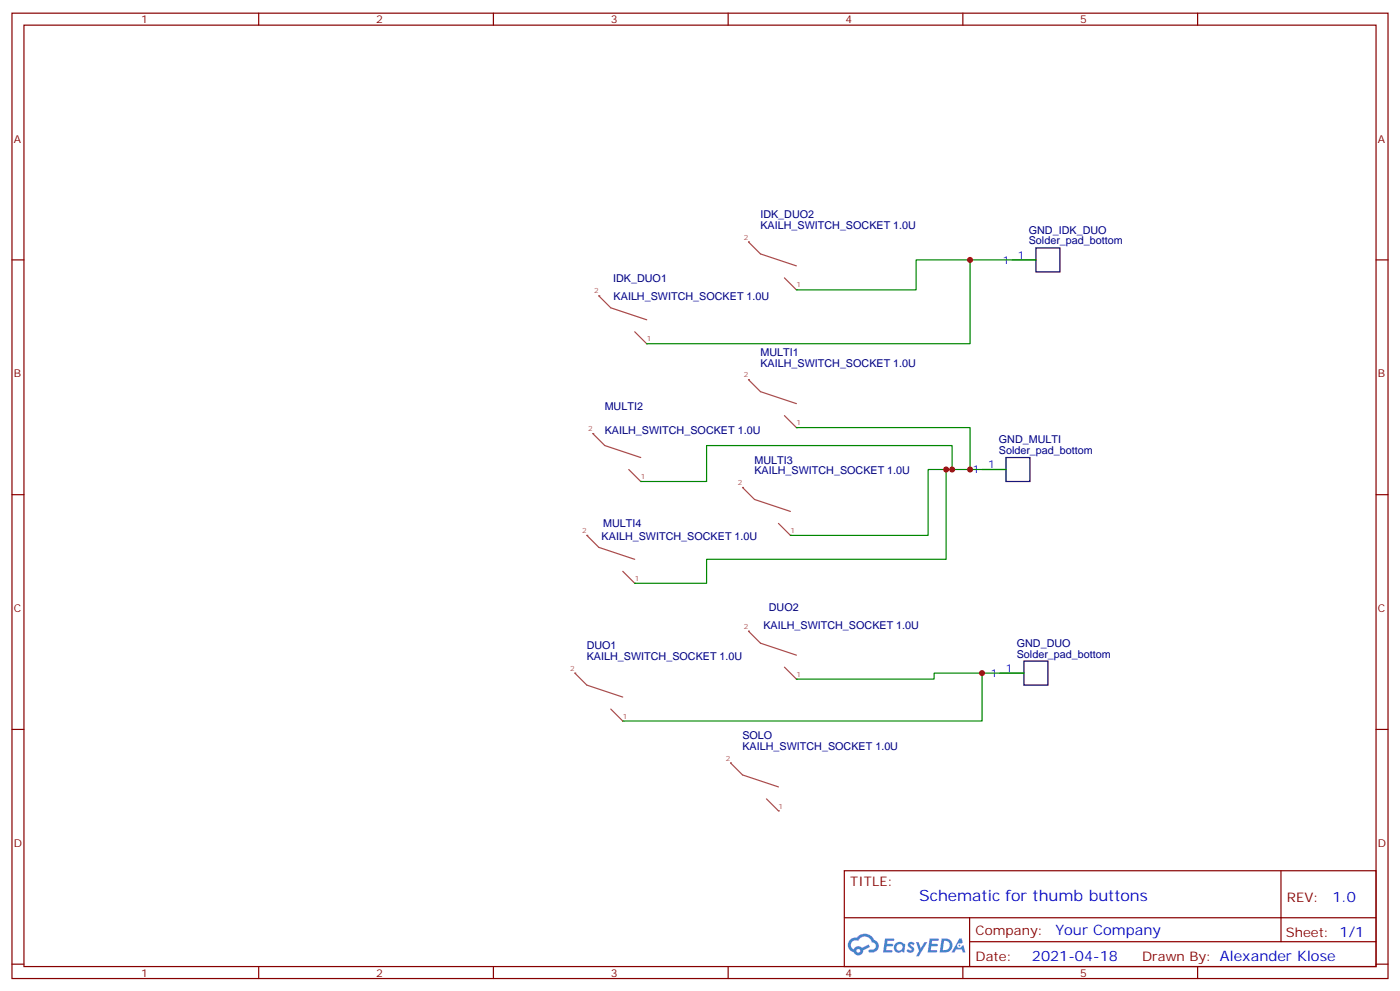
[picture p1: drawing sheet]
<svg xmlns="http://www.w3.org/2000/svg" width="412mm" height="292mm" viewBox="0 0 412 292" stroke-linecap="round" stroke-linejoin="round" font-family="sans-serif">
<g fill="none" stroke="#870000" stroke-width=".35">
<path d="M3.5 3.9h405.4v284.3h-405.4zM7.1 7.4h398.2v277.3h-398.2zM76.2 3.9v3.5M145.3 3.9v3.5M214.5 3.9v3.5M283.6 3.9v3.5M352.8 3.9v3.5M3.5 76.6h3.6M405.3 76.6h3.6M3.5 145.7h3.6M405.3 145.7h3.6M3.5 214.8h3.6"/>
<path d="M405.3 214.8h3.6M248.7 256.5h156.6v28.2h-156.6zM377.3 256.5v20.9M248.7 270.3h156.5M285.6 277.4h119.6M285.6 270.3v14.1M3.5 284h3.6M76.2 284.7v3.5M145.3 284.7v3.5M214.5 284.7v3.5M283.6 284.7v3.5M352.8 284.7v3.5"/>
<path d="M405.3 284h3.6"/>
</g>
<g fill="#5487ff">
<path d="M267.7 277.6a1.22 1.22 0 0 1 1.7 .3l-.4 .6a.47 .47 0 0 0-.3-.4 .47 .47 0 0 0-.5 .2l.1 .2a1.14 1.14 0 0 1 .8 1.8 1.14 1.14 0 0 1-1.9-.1l-.2-.1 .5-.6 .7 .4a.29 .29 0 0 0 .3-.2 .29 .29 0 0 0-.2-.3 1.04 1.04 0 0 1-.6-1.8z"/>
<path d="M260.7 276.4h2.4l.3 .2-.2 .5h-1.8l-.1 .9h1.5l.3 .4-.3 .3h-1.6l-.2 1.1 1.7 .1 .2 .3-.2 .3-2.6 .1z"/>
<path d="M273.8 276.4h2.4l.3 .2-.1 .5h-1.8l-.2 .9h1.6l.3 .4-.4 .3h-1.6l-.1 1.1 1.7 .1 .2 .3-.2 .3h-2.6z"/>
<path d="M282.6 276.4h.7l.3 1.3-.6 .3a.69 .69 0 0 0-1 .2 .69 .69 0 0 0 .4 1 .69 .69 0 0 0 .9-.6l.5-.3 .6 2.2h-.8l-.2-.8h-1.8l-.5 .8h-.8z"/>
<path d="M269.8 277.5h.8l.6 1.8 1.1-1.8h.9l-2.6 4.2h-.8l.9-1.6z"/>
<path d="M277.4 276.4l-.6 4.2h1.3a2.11 2.11 0 0 0 2.5-2.2 2.11 2.11 0 0 0-2.5-2zM278.1 277.1a1.39 1.39 0 0 1 1.7 1.5 1.39 1.39 0 0 1-1.8 1.2h-.3z"/>
<path d="M263.7 278a1.54 1.54 0 0 0-.1 2.2 1.54 1.54 0 0 0 2.2 .1l.6 .3 .3-2.3-.2-.3h-.4a1.49 1.49 0 0 0-2.4 0zM264 279a.94 .94 0 0 1 1.8 0 .94 .94 0 0 1-1.8 0z"/>
<path d="M250.4 276.8a2.18 2.18 0 0 0 1.1 3.7 1.44 1.44 0 0 0 1.6 .9 1.44 1.44 0 0 0 1.2-1.5l2-1-.5-.7-1.9 1a1.47 1.47 0 0 0-2.4 .4 1.39 1.39 0 0 1-.7-1.9 1.39 1.39 0 0 1 2-.5 2.12 2.12 0 0 1 2.2-1.3 2.12 2.12 0 0 1 1.9 1.7 1.14 1.14 0 0 1 1.1 1.4 1.14 1.14 0 0 1-1.7 .7 .43 .43 0 0 0-.5 .4 .43 .43 0 0 0 .4 .5 1.98 1.98 0 0 0 2.5-1.3 1.98 1.98 0 0 0-1.2-2.5 3.1 3.1 0 0 0-5.3-.7l-.9 .1zM252.3 280.1a.55 .55 0 0 1 1.1 0 .55 .55 0 0 1-1.1 0z"/>
<circle cx="282.6" cy="278.5" r=".26"/>
</g>
<path d="M176.4 87.1l3.5 3.6 10.6 3.5M187 97.7l3.5 3.5" fill="none" stroke="#a64a4a" stroke-width=".35"/>
<g fill="#a64a4a">
<circle cx="176.4" cy="87.1" r=".18"/>
<circle cx="190.5" cy="101.2" r=".18"/>
</g>
<path d="M220.5 71.3l3.5 3.5 10.6 3.5M231.1 81.8l3.5 3.6" fill="none" stroke="#a64a4a" stroke-width=".35"/>
<g fill="#a64a4a">
<circle cx="220.5" cy="71.3" r=".18"/>
<circle cx="234.6" cy="85.4" r=".18"/>
</g>
<path d="M174.6 127.7l3.6 3.5 10.5 3.6M185.2 138.3l3.5 3.5" fill="none" stroke="#a64a4a" stroke-width=".35"/>
<g fill="#a64a4a">
<circle cx="174.6" cy="127.7" r=".18"/>
<circle cx="188.7" cy="141.8" r=".18"/>
</g>
<path d="M220.5 111.8l3.5 3.6 10.6 3.5M231.1 122.4l3.5 3.5" fill="none" stroke="#a64a4a" stroke-width=".35"/>
<g fill="#a64a4a">
<circle cx="220.5" cy="111.8" r=".18"/>
<circle cx="234.6" cy="125.9" r=".18"/>
</g>
<path d="M172.9 157.7l3.5 3.5 10.6 3.5M183.4 168.3l3.6 3.5" fill="none" stroke="#a64a4a" stroke-width=".35"/>
<g fill="#a64a4a">
<circle cx="172.9" cy="157.7" r=".18"/>
<circle cx="187" cy="171.8" r=".18"/>
</g>
<path d="M218.7 143.6l3.5 3.5 10.6 3.5M229.3 154.2l3.5 3.5" fill="none" stroke="#a64a4a" stroke-width=".35"/>
<g fill="#a64a4a">
<circle cx="218.7" cy="143.6" r=".18"/>
<circle cx="232.8" cy="157.7" r=".18"/>
</g>
<path d="M169.3 198.3l3.6 3.5 10.5 3.5M179.9 208.8l3.5 3.6" fill="none" stroke="#a64a4a" stroke-width=".35"/>
<g fill="#a64a4a">
<circle cx="169.3" cy="198.3" r=".18"/>
<circle cx="183.4" cy="212.4" r=".18"/>
</g>
<path d="M220.5 185.9l3.5 3.5 10.6 3.6M231.1 196.5l3.5 3.5" fill="none" stroke="#a64a4a" stroke-width=".35"/>
<g fill="#a64a4a">
<circle cx="220.5" cy="185.9" r=".18"/>
<circle cx="234.6" cy="200" r=".18"/>
</g>
<path d="M215.2 224.7l3.5 3.5 10.6 3.6M225.8 235.3l3.5 3.5" fill="none" stroke="#a64a4a" stroke-width=".35"/>
<g fill="#a64a4a">
<circle cx="215.2" cy="224.7" r=".18"/>
<circle cx="229.3" cy="238.8" r=".18"/>
</g>
<path d="M298.1 76.6h7.1M289.3 138.3h7M294.6 198.3h7" fill="none" stroke="#870000" stroke-width=".35"/>
<path d="M305.2 73h7v7.1h-7zM296.3 134.8h7.1v7h-7.1zM301.6 194.7h7.1v7.1h-7.1z" fill="none" stroke="#000" stroke-width=".35"/>
<path d="M285.8 76.6v24.6h-95.3M305.2 76.6h-35.3v8.8h-35.3M234.6 125.9h51.2v12.4h10.5M278.7 138.3v26.4h-70.6v7.1h-21.1M280.5 138.3h-7.1v19.4h-40.6M285.8 138.3h-5.3v-7.1h-72.4v10.6h-19.4M289.3 198.3v14.1h-105.9M301.6 198.3h-26.4v1.7h-40.6" fill="none" stroke="#008700" stroke-width=".35"/>
<g fill="#c00">
<circle cx="285.8" cy="138.3" r=".88"/>
<circle cx="280.5" cy="138.3" r=".88"/>
<circle cx="278.7" cy="138.3" r=".88"/>
<circle cx="289.3" cy="198.3" r=".88"/>
<circle cx="285.8" cy="76.6" r=".88"/>
</g>
<text font-size="4.6" fill="#00f" x="270.8" y="265.5">Schematic for thumb buttons</text>
<g font-size="4.2" fill="#00f">
<text x="392.5" y="265.7">1.0</text>
<text x="310.9" y="275.3">Your Company</text>
<text x="304" y="283.1">2021-04-18</text>
</g>
<g font-size="3.9" fill="#800">
<text x="250.5" y="261.1">TITLE:</text>
<text x="379.1" y="265.7">REV:</text>
<text x="287.4" y="275.3">Company:</text>
<text x="378.7" y="275.9">Sheet: 1/1</text>
<text x="287.4" y="282.9">Date:</text>
<text x="336.4" y="283">Drawn By: Alexander Klose</text>
</g>
<g font-size="3.2" fill="#800">
<text x="41.6" y="6.9">1</text>
<text x="110.8" y="6.9">2</text>
<text x="179.9" y="6.9">3</text>
<text x="249.1" y="6.9">4</text>
<text x="318.2" y="6.9">5</text>
<text x="4.1" y="42">A</text>
<text x="405.9" y="42">A</text>
<text x="4.1" y="111.1">B</text>
<text x="405.9" y="111.1">B</text>
<text x="4.1" y="180.3">C</text>
<text x="405.9" y="180.3">C</text>
<text x="4.1" y="249.4">D</text>
<text x="405.9" y="249.4">D</text>
<text x="41.6" y="287.7">1</text>
<text x="110.8" y="287.7">2</text>
<text x="179.9" y="287.7">3</text>
<text x="249.1" y="287.7">4</text>
<text x="318.2" y="287.7">5</text>
</g>
<g font-size="3.2" fill="#000080">
<text x="224" y="64.2">IDK_DUO2</text>
<text x="224" y="67.4">KAILH_SWITCH_SOCKET 1.0U</text>
<text x="303" y="72">Solder_pad_bottom</text>
<text x="303" y="68.9">GND_IDK_DUO</text>
<text x="180.6" y="83.1">IDK_DUO1</text>
<text x="180.8" y="88.4">KAILH_SWITCH_SOCKET 1.0U</text>
<text x="224" y="108">KAILH_SWITCH_SOCKET 1.0U</text>
<text x="224" y="104.8">MULTI1</text>
<text x="178.1" y="120.7">MULTI2</text>
<text x="178.2" y="127.7">KAILH_SWITCH_SOCKET 1.0U</text>
<text x="294.2" y="130.6">GND_MULTI</text>
<text x="222.2" y="136.5">MULTI3</text>
<text x="294.2" y="133.7">Solder_pad_bottom</text>
<text x="222.2" y="139.7">KAILH_SWITCH_SOCKET 1.0U</text>
<text x="177.7" y="155.3">MULTI4</text>
<text x="177.2" y="158.9">KAILH_SWITCH_SOCKET 1.0U</text>
<text x="224.9" y="185.4">KAILH_SWITCH_SOCKET 1.0U</text>
<text x="226.5" y="180.1">DUO2</text>
<text x="172.8" y="191.2">DUO1</text>
<text x="299.5" y="190.6">GND_DUO</text>
<text x="172.8" y="194.4">KAILH_SWITCH_SOCKET 1.0U</text>
<text x="299.5" y="193.7">Solder_pad_bottom</text>
<text x="218.7" y="220.8">KAILH_SWITCH_SOCKET 1.0U</text>
<text x="218.7" y="217.7">SOLO</text>
</g>
<g font-size="3.2" fill="#00f">
<text x="295.4" y="77.6">1</text>
<text x="299.9" y="76.2">1</text>
<text x="291" y="137.9">1</text>
<text x="286.6" y="139.3">1</text>
<text x="296.3" y="197.9">1</text>
<text x="291.8" y="199.3">1</text>
</g>
<g font-size="2.1" fill="#a54b4b">
<text x="219.1" y="70.6">2</text>
<text x="175" y="86.4">2</text>
<text x="234.6" y="84.7">1</text>
<text x="190.5" y="100.6">1</text>
<text x="219.1" y="111.1">2</text>
<text x="234.6" y="125.2">1</text>
<text x="173.3" y="127">2</text>
<text x="188.7" y="141.1">1</text>
<text x="217.4" y="142.9">2</text>
<text x="171.5" y="157">2</text>
<text x="232.8" y="157">1</text>
<text x="187" y="171.1">1</text>
<text x="219.1" y="185.2">2</text>
<text x="168" y="197.6">2</text>
<text x="234.6" y="199.3">1</text>
<text x="183.4" y="211.7">1</text>
<text x="213.9" y="224">2</text>
<text x="229.3" y="238.1">1</text>
</g>
</svg>
